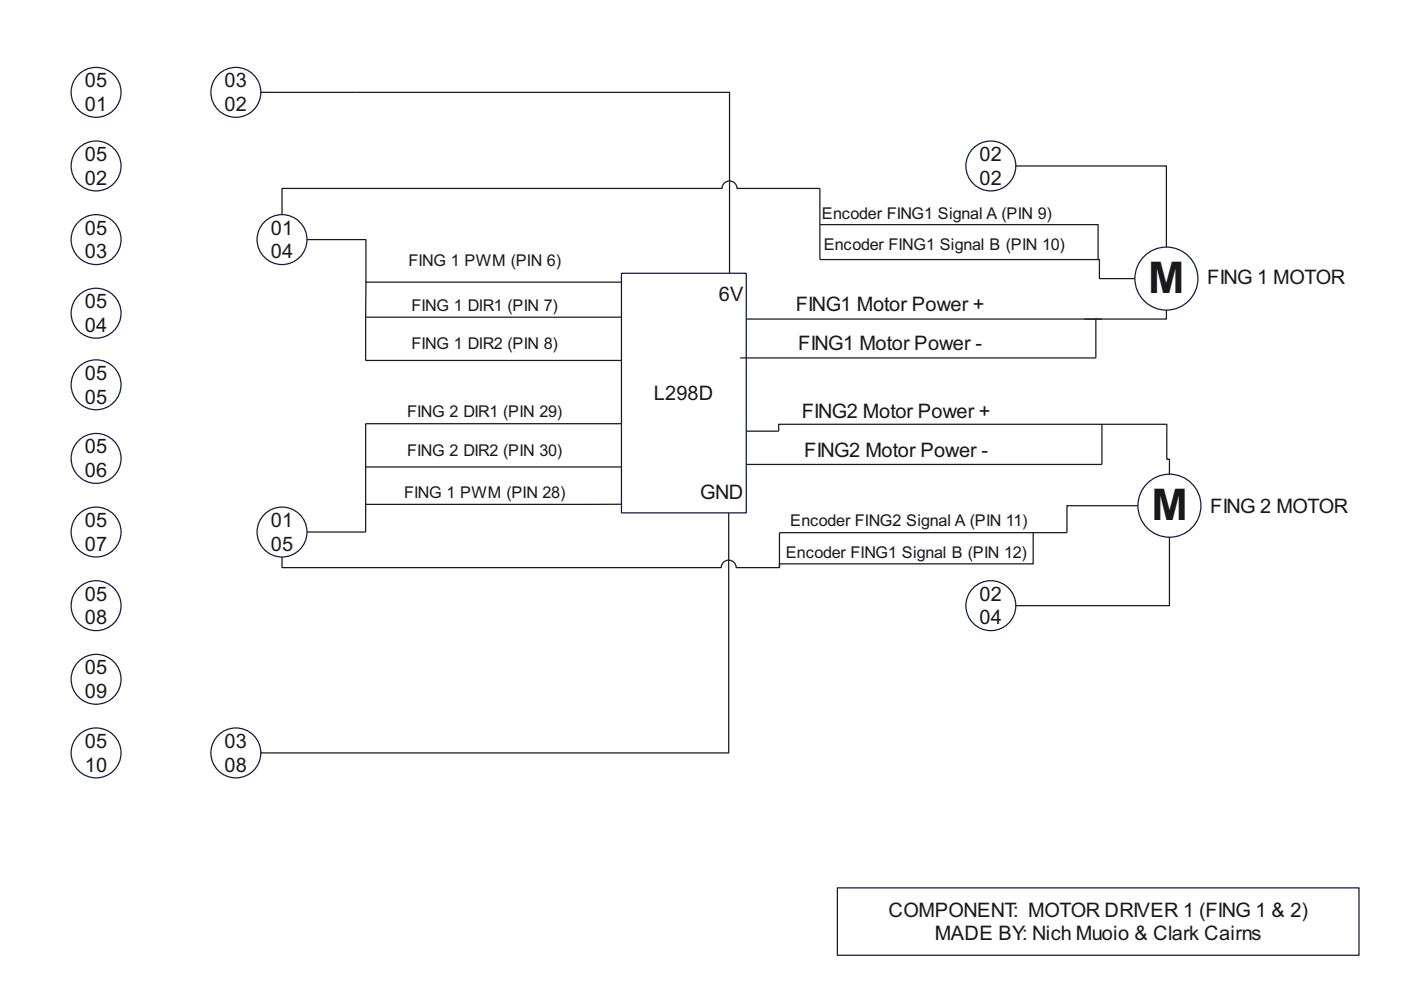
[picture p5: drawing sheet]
<svg xmlns="http://www.w3.org/2000/svg" width="297mm" height="210mm" viewBox="0 0 297 210" stroke-linecap="round" stroke-linejoin="round" font-family="sans-serif">
<circle cx="20.4" cy="19.6" r="5.3" fill="none" stroke="#101843" stroke-width=".26"/>
<circle cx="20.4" cy="35.2" r="5.3" fill="#fff"/>
<circle cx="20.4" cy="35.2" r="5.3" fill="none" stroke="#101843" stroke-width=".26"/>
<circle cx="20.4" cy="50.8" r="5.3" fill="#fff"/>
<circle cx="20.4" cy="50.8" r="5.3" fill="none" stroke="#101843" stroke-width=".26"/>
<circle cx="20.4" cy="66.4" r="5.3" fill="#fff"/>
<circle cx="20.4" cy="66.4" r="5.3" fill="none" stroke="#101843" stroke-width=".26"/>
<circle cx="20.4" cy="81.6" r="5.3" fill="#fff"/>
<circle cx="20.4" cy="81.6" r="5.3" fill="none" stroke="#101843" stroke-width=".26"/>
<circle cx="20.4" cy="97.2" r="5.3" fill="#fff"/>
<circle cx="20.4" cy="97.2" r="5.3" fill="none" stroke="#101843" stroke-width=".26"/>
<circle cx="20.4" cy="112.8" r="5.3" fill="#fff"/>
<circle cx="20.4" cy="112.8" r="5.3" fill="none" stroke="#101843" stroke-width=".26"/>
<circle cx="20.4" cy="128.4" r="5.3" fill="#fff"/>
<circle cx="20.4" cy="128.4" r="5.3" fill="none" stroke="#101843" stroke-width=".26"/>
<circle cx="20.4" cy="144" r="5.3" fill="#fff"/>
<circle cx="20.4" cy="144" r="5.3" fill="none" stroke="#101843" stroke-width=".26"/>
<circle cx="20.4" cy="159.6" r="5.3" fill="#fff"/>
<circle cx="20.4" cy="159.6" r="5.3" fill="none" stroke="#101843" stroke-width=".26"/>
<path d="M177.5 188.3h110.6v14.2h-110.6z" fill="#fff"/>
<path d="M177.5 188.3h110.6v14.2h-110.6z" fill="none" stroke="#101843" stroke-width=".26"/>
<path d="M131.8 57.9h26.4v50.8h-26.4z" fill="#fff"/>
<path d="M131.8 57.9h26.4v50.8h-26.4z" fill="none" stroke="#101843" stroke-width=".26"/>
<circle cx="50" cy="19.6" r="5.3" fill="#fff"/>
<circle cx="50" cy="19.6" r="5.3" fill="none" stroke="#101843" stroke-width=".26"/>
<circle cx="50" cy="159.6" r="5.3" fill="#fff"/>
<circle cx="50" cy="159.6" r="5.3" fill="none" stroke="#101843" stroke-width=".26"/>
<circle cx="210.1" cy="35.2" r="5.3" fill="#fff"/>
<circle cx="210.1" cy="35.2" r="5.3" fill="none" stroke="#101843" stroke-width=".26"/>
<circle cx="210.1" cy="128.4" r="5.3" fill="#fff"/>
<circle cx="210.1" cy="128.4" r="5.3" fill="none" stroke="#101843" stroke-width=".26"/>
<path d="M75.8 19.6h78.9v38.3" fill="none" stroke="#191919" stroke-width=".26"/>
<circle cx="59.8" cy="112.8" r="5.3" fill="#fff"/>
<circle cx="59.8" cy="112.8" r="5.3" fill="none" stroke="#101843" stroke-width=".26"/>
<circle cx="59.8" cy="50.8" r="5.3" fill="#fff"/>
<circle cx="59.8" cy="50.8" r="5.3" fill="none" stroke="#101843" stroke-width=".26"/>
<path d="M55.3 19.6h20.5M65.1 50.8h12.5v9h54.2M77.6 59.8l-.1 7.5M77.5 67.3h54.3M77.5 67.3v9.1h54.3M77.5 99h54.3M131.8 89.8h-54.3v23h-12.4M131.8 106.9h-54.3M154.5 108.7v50.9h-99.2" fill="none" stroke="#191919" stroke-width=".26"/>
<circle cx="247.3" cy="59.1" r="6.7" fill="#fff"/>
<circle cx="247.3" cy="59.1" r="6.7" fill="none" stroke="#101843" stroke-width=".26"/>
<circle cx="247.9" cy="107.2" r="6.7" fill="#fff"/>
<circle cx="247.9" cy="107.2" r="6.7" fill="none" stroke="#101843" stroke-width=".26"/>
<path d="M215.4 35.2h31.9v17.2M59.8 45.5v-5.5h93.3a1.59 1.59 0 0 1 1.6-1.6 1.59 1.59 0 0 1 1.6 1.6h17.5v15h59.3v4.1h7.5M173.8 47.6h59v7.4M232.3 67.6v8.3h-75.4M247.3 65.7v1.9h-89.1M158.2 91.4h6.9v-1.4h82.3v7.4h.5v3.1M233.6 90v8.5h-75.4M59.8 118.1v2.2h93.1a1.59 1.59 0 0 1 1.6-1.5 1.59 1.59 0 0 1 1.6 1.5h9.2M219.1 112.9v6.7h-53.8v.7M241.3 107.2h-15.1v5.7h-60.9v7.4M247.9 113.9v14.5h-32.5" fill="none" stroke="#191919" stroke-width=".26"/>
<g font-size="9.3" fill="#191919">
<text x="243.5" y="62.2">M</text>
<text x="244.1" y="110.3">M</text>
</g>
<g font-size="4.2" fill="#191919">
<text x="18" y="18.5">05</text>
<text x="18" y="23.5">01</text>
<text x="47.6" y="18.5">03</text>
<text x="47.6" y="23.5">02</text>
<text x="18" y="34.1">05</text>
<text x="207.7" y="34.1">02</text>
<text x="18" y="39.2">02</text>
<text x="207.7" y="39.2">02</text>
<text x="18" y="49.7">05</text>
<text x="57.4" y="49.7">01</text>
<text x="18" y="54.8">03</text>
<text x="57.4" y="54.8">04</text>
<text x="18" y="65.4">05</text>
<text x="152.4" y="63.9">6V</text>
<text x="255.9" y="60.2">FING 1 MOTOR</text>
<text x="18" y="70.4">04</text>
<text x="168.7" y="66">FING1 Motor Power +</text>
<text x="169.2" y="74.2">FING1 Motor Power -</text>
<text x="18" y="80.5">05</text>
<text x="18" y="85.6">05</text>
<text x="138.6" y="84.8">L298D</text>
<text x="170" y="88.6">FING2 Motor Power +</text>
<text x="18" y="96.1">05</text>
<text x="18" y="101.2">06</text>
<text x="170.5" y="96.8">FING2 Motor Power -</text>
<text x="148.4" y="105.7">GND</text>
<text x="18" y="111.7">05</text>
<text x="57.4" y="111.7">01</text>
<text x="256.6" y="108.7">FING 2 MOTOR</text>
<text x="18" y="116.8">07</text>
<text x="57.4" y="116.8">05</text>
<text x="18" y="127.4">05</text>
<text x="207.7" y="127.4">02</text>
<text x="18" y="132.4">08</text>
<text x="207.7" y="132.4">04</text>
<text x="18" y="143">05</text>
<text x="18" y="148">09</text>
<text x="18" y="158.6">05</text>
<text x="47.6" y="158.6">03</text>
<text x="18" y="163.6">10</text>
<text x="47.6" y="163.6">08</text>
<text x="188.4" y="194.3">COMPONENT: MOTOR DRIVER 1 (FING 1 &amp; 2)</text>
<text x="198.2" y="199.4">MADE BY: Nich Muoio &amp; Clark Cairns</text>
</g>
<g font-size="3.4" fill="#191919">
<text x="174.2" y="46.4">Encoder FING1 Signal A (PIN 9)</text>
<text x="174.6" y="52.9">Encoder FING1 Signal B (PIN 10)</text>
<text x="86.6" y="56.4">FING 1 PWM (PIN 6)</text>
<text x="87.3" y="65.9">FING 1 DIR1 (PIN 7)</text>
<text x="87.3" y="74.1">FING 1 DIR2 (PIN 8)</text>
<text x="86.3" y="88.5">FING 2 DIR1 (PIN 29)</text>
<text x="86.3" y="96.7">FING 2 DIR2 (PIN 30)</text>
<text x="85.7" y="105.6">FING 1 PWM (PIN 28)</text>
<text x="167.5" y="111.6">Encoder FING2 Signal A (PIN 11)</text>
<text x="166.6" y="118.2">Encoder FING1 Signal B (PIN 12)</text>
</g>
</svg>
